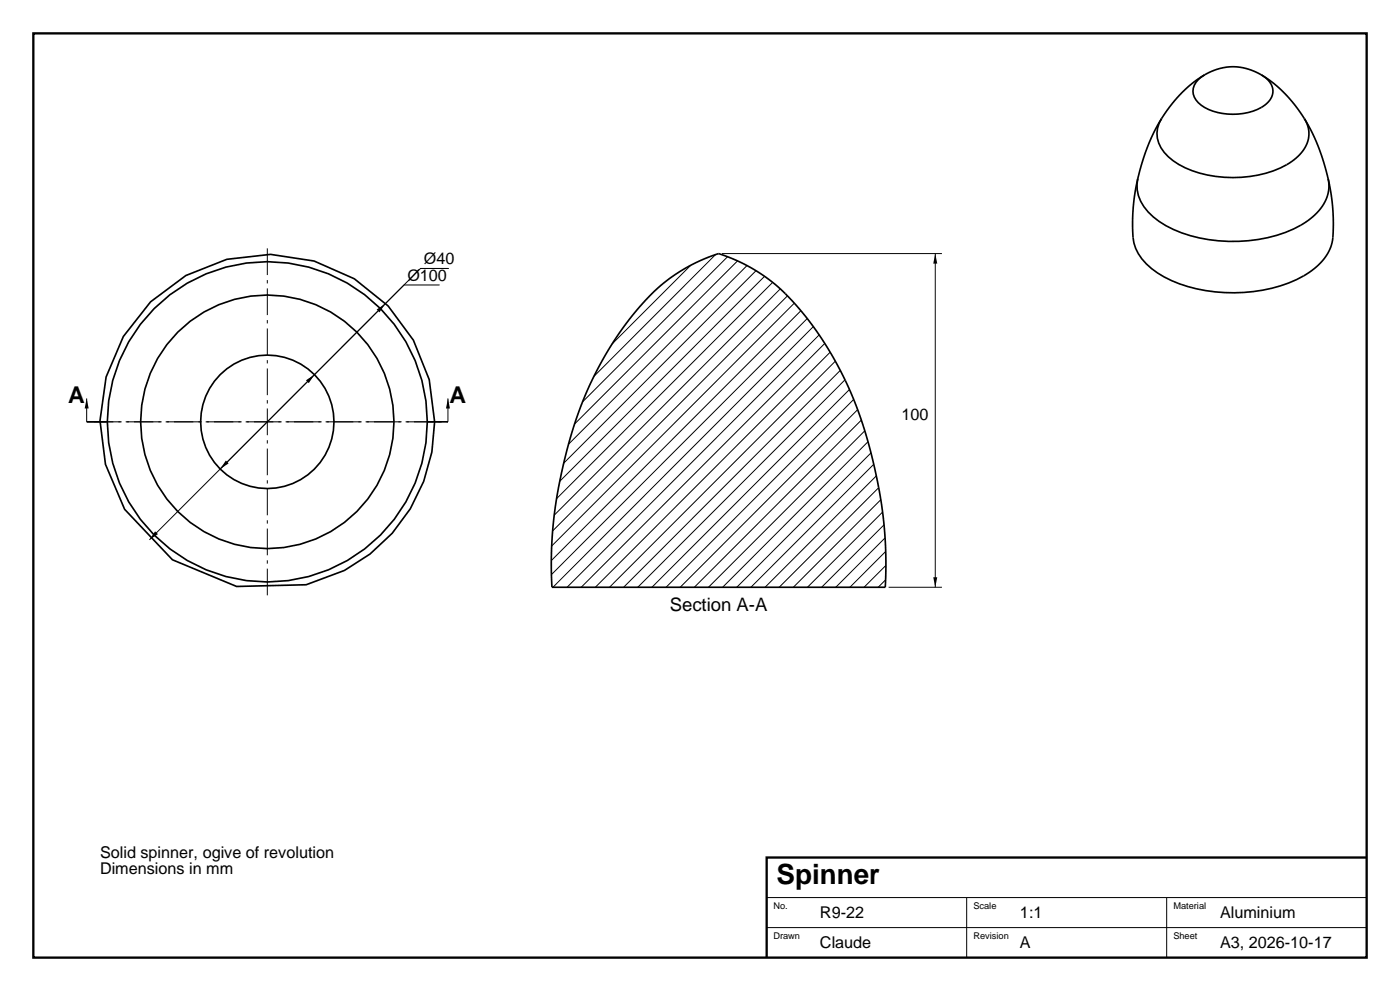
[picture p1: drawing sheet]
<svg xmlns="http://www.w3.org/2000/svg" width="420mm" height="297mm" viewBox="0 0 420 297" stroke-linecap="round" stroke-linejoin="round" font-family="sans-serif">
<path d="M10 10h400v277h-400zM410 257h-180v30" fill="none" stroke="#000" stroke-width=".7" stroke-linecap="butt"/>
<g fill="none" stroke="#000" stroke-width=".3">
<path d="M207.2 79.5l-23.6 23.6M214.7 76.3l-36.5 36.5M216.6 76h66M218.3 76.9l-43.5 43.6M221.3 78.2l-48.9 48.9M224.1 79.6l-53.5 53.5M280.6 76v100M131.9 85.4h-10.7l-76.4 76.4M134.7 80.5h-8.5l-60.1 60.1M226.8 81.1l-57.7 57.7M229.4 82.8l-61.5 61.5M231.8 84.6l-64.8 64.9"/>
<path d="M234.1 86.6l-67.8 67.8M236.2 88.7l-70.4 70.4M238.3 90.9l-72.8 72.7M240.3 93.1l-74.9 74.9M242.2 95.5l-76.8 76.7M244 97.9l-78.1 78.1M26 119.4v7M134.4 119.4v7M245.7 100.4l-75.6 75.6M247.4 102.9l-73 73.1M249 105.6l-70.4 70.4M250.6 108.2l-67.8 67.8"/>
<path d="M252.1 111l-65 65M253.5 113.8l-62.2 62.2M254.8 116.7l-59.2 59.3M256.1 119.7l-56.3 56.3M257.3 122.8l-53.2 53.2M258.4 125.9l-50.1 50.1M259.4 129.1l-46.9 46.9M260.4 132.4l-43.6 43.6M261.3 135.7l-40.3 40.3M262.1 139.1l-36.8 36.9M262.9 142.6l-33.4 33.4M263.6 146.2l-29.8 29.8"/>
<path d="M264.2 149.8l-26.2 26.2M264.8 153.5l-22.6 22.5M265.2 157.3l-18.7 18.7M265.5 161.2l-14.8 14.8M265.7 173.8l-2.2 2.2M265.7 165.3l-10.7 10.7M265.8 169.4l-6.6 6.6M266.6 176h16M230 269h180M230 278h180M290 269v18M350 269v18"/>
</g>
<g fill="none" stroke="#000" stroke-width=".5">
<path d="M348.5 35.6a8.6 8.6 0 0 0 2 11.4 28.7 28.7 0 0 0 19.3 6.2 29.3 29.3 0 0 0 18.9-5.7 8.8 8.8 0 0 0 3-11.3l-.4-.6M348.5 35.6a59.6 59.6 0 0 0-7.1 17.9M361.4 22.4a5.2 5.2 0 0 0-3.1 6.7 10.9 10.9 0 0 0 8.5 4.9 16 16 0 0 0 13.5-3.2 4.7 4.7 0 0 0-.9-7.7l-1-.7M361.4 22.4a39.2 39.2 0 0 0-12.9 13.2M361.4 22.4a16.1 16.1 0 0 1 17 0M378.4 22.4a39.2 39.2 0 0 1 12.9 13.2M391.3 35.6a59.3 59.3 0 0 1 7.1 17.9M341.4 53.5a55.1 55.1 0 0 0-1.2 19.3 16.5 16.5 0 0 0 9 10.2 47 47 0 0 0 41.9-.3 15.9 15.9 0 0 0 8.7-11 58.3 58.3 0 0 0-1.4-18.2M341.4 53.5a11.4 11.4 0 0 0 4.6 11.5 36.4 36.4 0 0 0 22.6 7.3 39.6 39.6 0 0 0 23.9-6.2 12.8 12.8 0 0 0 6.1-11.4l-.2-1.2M195.6 88a50.1 50.1 0 0 1 20-12 51.9 51.9 0 0 1 26.1 18.9 109.5 109.5 0 0 1 21 47 123.2 123.2 0 0 1 2.9 34.1h-100a133.9 133.9 0 0 1 13.8-65.5 93.2 93.2 0 0 1 16.2-22.5zM26 126.4h6M128.4 126.4h6"/>
<circle cx="80.2" cy="126.4" r="50.2"/>
<circle cx="80.2" cy="126.4" r="20"/>
<circle cx="80.2" cy="126.4" r="48"/>
<circle cx="80.2" cy="126.4" r="38"/>
</g>
<path d="M26 126.4h108.4M28.2 126.4h104M80.2 178.4v-104" fill="none" stroke="#000" stroke-width=".3" stroke-dasharray="8 1.5 1 1.5" stroke-linecap="butt"/>
<path d="M280.6 76l.6 3h-1.2zM113 92.8l2.5-1.7-1.6 2.5zM26 119.4l.6 3h-1.2zM91.8 114l2.5-1.7-1.7 2.5zM134.4 119.4l.6 3h-1.2zM67.7 138l.9 .9-2.5 1.7zM46.5 159.2l.9 .9-2.6 1.7zM280 173h1.2l-.6 3z" fill="#000"/>
<text font-size="8.3" x="233" y="265">Spinner</text>
<g font-size="6.9">
<text x="20.5" y="120.9">A</text>
<text x="134.9" y="120.9">A</text>
</g>
<text font-size="5.6" x="200.9" y="183">Section A-A</text>
<g font-size="4.9">
<text x="127.2" y="79.3">Ø40</text>
<text x="122.2" y="84.2">Ø100</text>
<text x="270.5" y="126">100</text>
<text x="30" y="257">Solid spinner, ogive of revolution</text>
<text x="30" y="262">Dimensions in mm</text>
<text x="246" y="275">R9-22</text>
<text x="306" y="275">1:1</text>
<text x="366" y="275">Aluminium</text>
<text x="246" y="284">Claude</text>
<text x="306" y="284">A</text>
<text x="366" y="284">A3, 2026-10-17</text>
</g>
<g font-size="2.8">
<text x="232" y="272.5">No.</text>
<text x="292" y="272.5">Scale</text>
<text x="352" y="272.5">Material</text>
<text x="232" y="281.5">Drawn</text>
<text x="292" y="281.5">Revision</text>
<text x="352" y="281.5">Sheet</text>
</g>
</svg>
